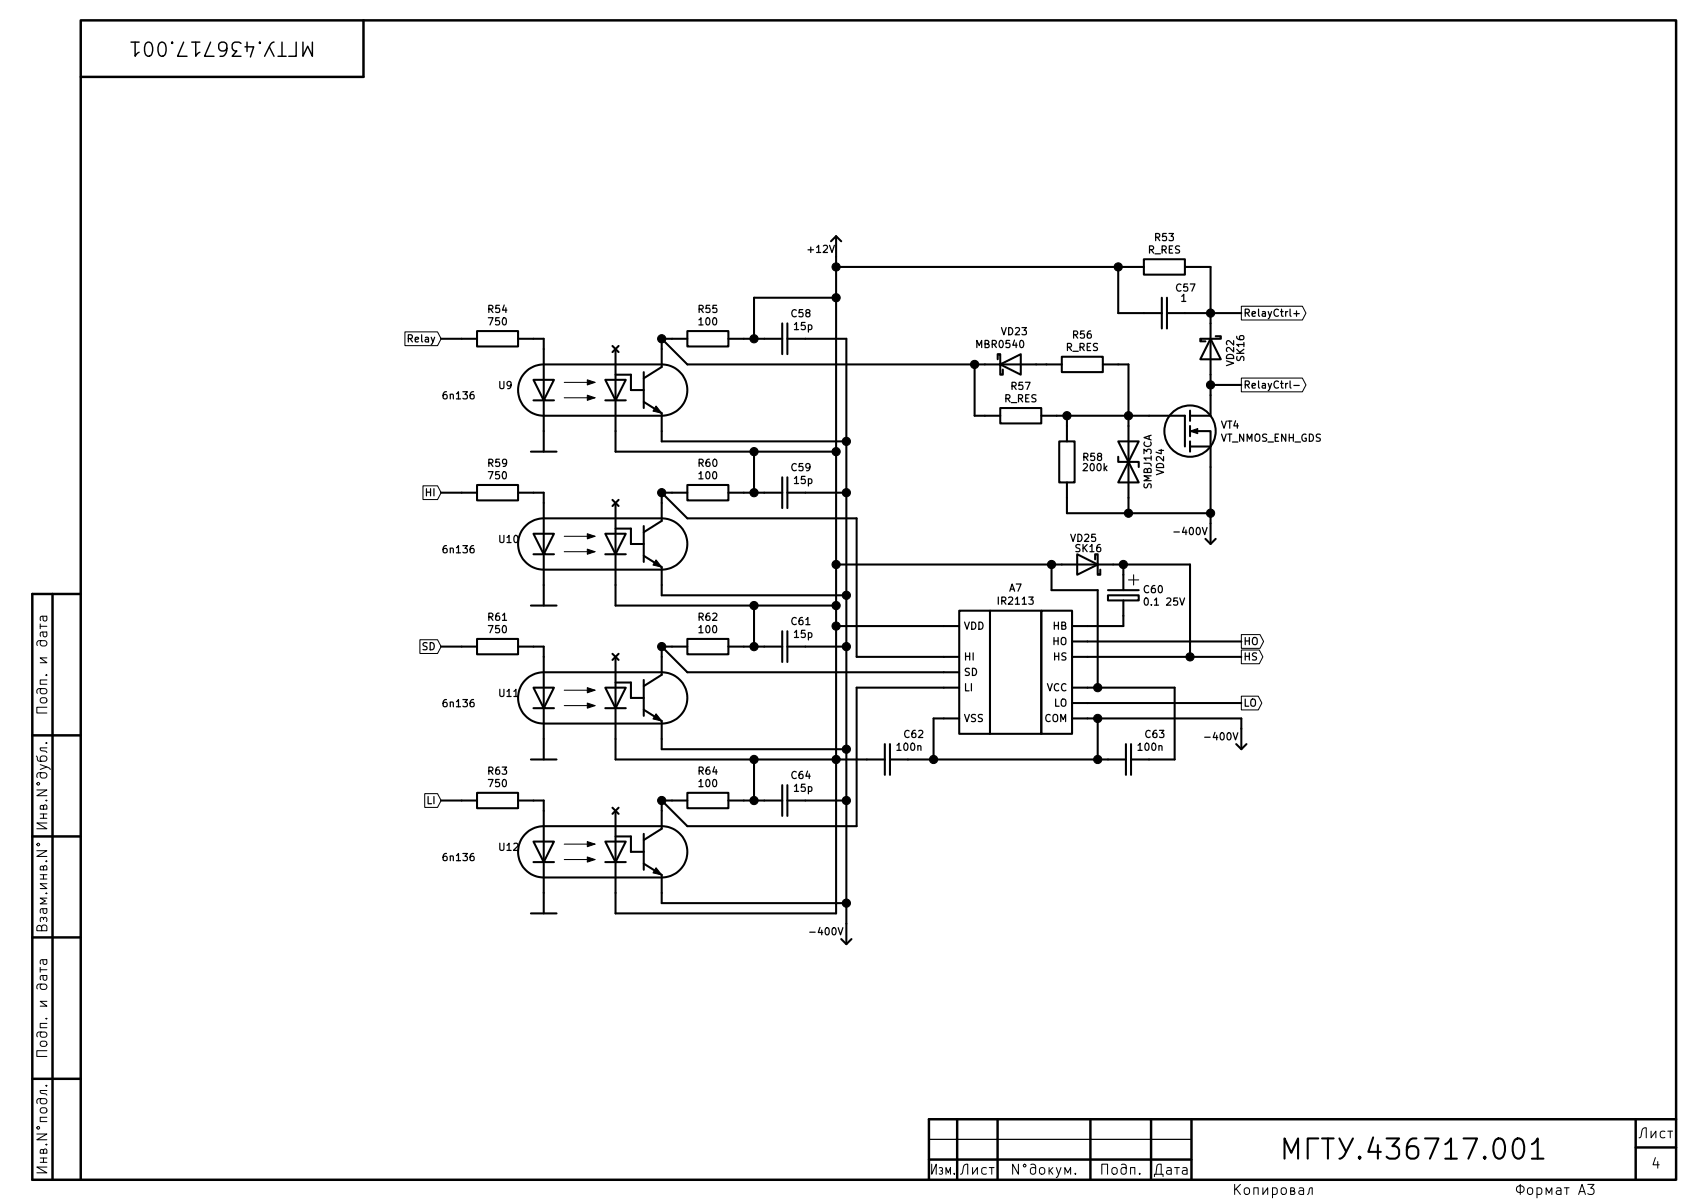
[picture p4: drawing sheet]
EESchema Schematic File Version 4
EELAYER 30 0
EELAYER END
$Descr A3 16535 11693
encoding utf-8
Sheet 4 4
Title ""
Date "03.02.2022"
Rev ""
Comp "МГТУ им. Н.Э. Баумана"
Comment1 "МГТУ.436717.001"
Comment2 "Белкин М.А."
Comment3 "Родин М.В."
Comment4 ""
$EndDescr
$Comp
L GOST_Optopairs:U_DIODE_NPN U?
U 1 1
P 5650 8300
AR Path="/68349456" Ref="U?"  Part="1" 
AR Path="/681D035E/68349456" Ref="U?"  Part="1" 
AR Path="/68312C2F/68349456" Ref="U12"  Part="1" 
F 0 "U12" H 4850 8350 70  0000 L CNN
F 1 "6n136" H 4300 8250 70  0000 L CNN
F 2 "Package_DIP:SMDIP-8_W11.48mm" H 5650 8300 70  0001 C CNN
F 3 "" H 5650 8300 70  0001 C CNN
	1    5650 8300
	1    0    0    -1  
$EndComp
$Comp
L GOST_Power:0 #GND?
U 1 1
P 5300 8900
AR Path="/6834945D" Ref="#GND?"  Part="1" 
AR Path="/681D035E/6834945D" Ref="#GND?"  Part="1" 
AR Path="/68312C2F/6834945D" Ref="#GND011"  Part="1" 
F 0 "#GND011" H 5300 8800 70  0001 C CNN
F 1 "0" H 5300 8700 70  0001 C CNN
F 2 "" H 5300 8900 70  0001 C CNN
F 3 "" H 5300 8900 70  0001 C CNN
	1    5300 8900
	1    0    0    -1  
$EndComp
$Comp
L GOST_Capacitors:C_CAP C?
U 1 1
P 7650 7800
AR Path="/68349463" Ref="C?"  Part="1" 
AR Path="/681D035E/68349463" Ref="C?"  Part="1" 
AR Path="/68312C2F/68349463" Ref="C64"  Part="1" 
F 0 "C64" H 7700 8050 70  0000 L CNN
F 1 "15p" H 7725 7925 70  0000 L CNN
F 2 "Capacitor_SMD:C_0603_1608Metric" H 7650 7800 70  0001 C CNN
F 3 "" H 7650 7800 70  0001 C CNN
	1    7650 7800
	1    0    0    -1  
$EndComp
Wire Wire Line
	6450 8700 6450 8800
$Comp
L GOST_Resistors:R_RES R?
U 1 1
P 6900 7800
AR Path="/6834946A" Ref="R?"  Part="1" 
AR Path="/681D035E/6834946A" Ref="R?"  Part="1" 
AR Path="/68312C2F/6834946A" Ref="R64"  Part="1" 
F 0 "R64" H 6900 8092 70  0000 C CNN
F 1 "100" H 6900 7971 70  0000 C CNN
F 2 "Resistor_SMD:R_2010_5025Metric" H 6900 7800 70  0001 C CNN
F 3 "" H 6900 7800 70  0001 C CNN
	1    6900 7800
	1    0    0    -1  
$EndComp
Wire Wire Line
	6450 7900 6450 7800
Wire Wire Line
	6450 7800 6550 7800
Wire Wire Line
	6000 7400 7350 7400
Wire Wire Line
	7350 7400 7350 7800
Wire Wire Line
	7350 7800 7250 7800
Wire Wire Line
	7350 7800 7450 7800
Connection ~ 7350 7800
Wire Wire Line
	7350 7400 8150 7400
Connection ~ 7350 7400
Wire Wire Line
	7850 7800 8250 7800
Wire Wire Line
	6450 8800 8250 8800
Wire Wire Line
	6450 7800 6700 8050
Connection ~ 6450 7800
Wire Wire Line
	6700 8050 8350 8050
$Comp
L GOST_Optopairs:U_DIODE_NPN U?
U 1 1
P 5650 6800
AR Path="/6834947F" Ref="U?"  Part="1" 
AR Path="/681D035E/6834947F" Ref="U?"  Part="1" 
AR Path="/68312C2F/6834947F" Ref="U11"  Part="1" 
F 0 "U11" H 4850 6850 70  0000 L CNN
F 1 "6n136" H 4300 6750 70  0000 L CNN
F 2 "Package_DIP:SMDIP-8_W11.48mm" H 5650 6800 70  0001 C CNN
F 3 "" H 5650 6800 70  0001 C CNN
	1    5650 6800
	1    0    0    -1  
$EndComp
$Comp
L GOST_Power:0 #GND?
U 1 1
P 5300 7400
AR Path="/68349486" Ref="#GND?"  Part="1" 
AR Path="/681D035E/68349486" Ref="#GND?"  Part="1" 
AR Path="/68312C2F/68349486" Ref="#GND010"  Part="1" 
F 0 "#GND010" H 5300 7300 70  0001 C CNN
F 1 "0" H 5300 7200 70  0001 C CNN
F 2 "" H 5300 7400 70  0001 C CNN
F 3 "" H 5300 7400 70  0001 C CNN
	1    5300 7400
	1    0    0    -1  
$EndComp
$Comp
L GOST_Capacitors:C_CAP C?
U 1 1
P 7650 6300
AR Path="/6834948C" Ref="C?"  Part="1" 
AR Path="/681D035E/6834948C" Ref="C?"  Part="1" 
AR Path="/68312C2F/6834948C" Ref="C61"  Part="1" 
F 0 "C61" H 7700 6550 70  0000 L CNN
F 1 "15p" H 7725 6425 70  0000 L CNN
F 2 "Capacitor_SMD:C_0603_1608Metric" H 7650 6300 70  0001 C CNN
F 3 "" H 7650 6300 70  0001 C CNN
	1    7650 6300
	1    0    0    -1  
$EndComp
Wire Wire Line
	6450 7200 6450 7300
$Comp
L GOST_Resistors:R_RES R?
U 1 1
P 6900 6300
AR Path="/68349493" Ref="R?"  Part="1" 
AR Path="/681D035E/68349493" Ref="R?"  Part="1" 
AR Path="/68312C2F/68349493" Ref="R62"  Part="1" 
F 0 "R62" H 6900 6592 70  0000 C CNN
F 1 "100" H 6900 6471 70  0000 C CNN
F 2 "Resistor_SMD:R_2010_5025Metric" H 6900 6300 70  0001 C CNN
F 3 "" H 6900 6300 70  0001 C CNN
	1    6900 6300
	1    0    0    -1  
$EndComp
Wire Wire Line
	6450 6400 6450 6300
Wire Wire Line
	6450 6300 6550 6300
Wire Wire Line
	6000 5900 7350 5900
Wire Wire Line
	7350 5900 7350 6300
Wire Wire Line
	7350 6300 7250 6300
Wire Wire Line
	7350 6300 7450 6300
Connection ~ 7350 6300
Wire Wire Line
	7350 5900 8150 5900
Connection ~ 7350 5900
Wire Wire Line
	7850 6300 8250 6300
Wire Wire Line
	6450 7300 8250 7300
Wire Wire Line
	6450 6300 6700 6550
Connection ~ 6450 6300
Wire Wire Line
	6700 6550 9200 6550
$Comp
L GOST_Optopairs:U_DIODE_NPN U?
U 1 1
P 5650 5300
AR Path="/683494A8" Ref="U?"  Part="1" 
AR Path="/681D035E/683494A8" Ref="U?"  Part="1" 
AR Path="/68312C2F/683494A8" Ref="U10"  Part="1" 
F 0 "U10" H 4850 5350 70  0000 L CNN
F 1 "6n136" H 4300 5250 70  0000 L CNN
F 2 "Package_DIP:SMDIP-8_W11.48mm" H 5650 5300 70  0001 C CNN
F 3 "" H 5650 5300 70  0001 C CNN
	1    5650 5300
	1    0    0    -1  
$EndComp
$Comp
L GOST_Power:0 #GND?
U 1 1
P 5300 5900
AR Path="/683494AF" Ref="#GND?"  Part="1" 
AR Path="/681D035E/683494AF" Ref="#GND?"  Part="1" 
AR Path="/68312C2F/683494AF" Ref="#GND09"  Part="1" 
F 0 "#GND09" H 5300 5800 70  0001 C CNN
F 1 "0" H 5300 5700 70  0001 C CNN
F 2 "" H 5300 5900 70  0001 C CNN
F 3 "" H 5300 5900 70  0001 C CNN
	1    5300 5900
	1    0    0    -1  
$EndComp
$Comp
L GOST_Capacitors:C_CAP C?
U 1 1
P 7650 4800
AR Path="/683494B5" Ref="C?"  Part="1" 
AR Path="/681D035E/683494B5" Ref="C?"  Part="1" 
AR Path="/68312C2F/683494B5" Ref="C59"  Part="1" 
F 0 "C59" H 7700 5050 70  0000 L CNN
F 1 "15p" H 7725 4925 70  0000 L CNN
F 2 "Capacitor_SMD:C_0603_1608Metric" H 7650 4800 70  0001 C CNN
F 3 "" H 7650 4800 70  0001 C CNN
	1    7650 4800
	1    0    0    -1  
$EndComp
Wire Wire Line
	6450 5700 6450 5800
$Comp
L GOST_Resistors:R_RES R?
U 1 1
P 6900 4800
AR Path="/683494BC" Ref="R?"  Part="1" 
AR Path="/681D035E/683494BC" Ref="R?"  Part="1" 
AR Path="/68312C2F/683494BC" Ref="R60"  Part="1" 
F 0 "R60" H 6900 5092 70  0000 C CNN
F 1 "100" H 6900 4971 70  0000 C CNN
F 2 "Resistor_SMD:R_2010_5025Metric" H 6900 4800 70  0001 C CNN
F 3 "" H 6900 4800 70  0001 C CNN
	1    6900 4800
	1    0    0    -1  
$EndComp
Wire Wire Line
	6450 4900 6450 4800
Wire Wire Line
	6450 4800 6550 4800
Wire Wire Line
	6000 4400 7350 4400
Wire Wire Line
	7350 4400 7350 4800
Wire Wire Line
	7350 4800 7250 4800
Wire Wire Line
	7350 4800 7450 4800
Connection ~ 7350 4800
Wire Wire Line
	7350 4400 8150 4400
Connection ~ 7350 4400
Wire Wire Line
	7850 4800 8250 4800
Wire Wire Line
	6450 5800 8250 5800
Wire Wire Line
	6450 4800 6700 5050
Connection ~ 6450 4800
Wire Wire Line
	6700 5050 8350 5050
Wire Wire Line
	8450 7400 8150 7400
Wire Wire Line
	8150 7400 8150 6100
Wire Wire Line
	8150 5900 8150 5500
Connection ~ 8150 5900
Wire Wire Line
	8250 4800 8250 5800
Wire Wire Line
	8250 6300 8250 5800
Connection ~ 8250 5800
Wire Wire Line
	8250 6300 8250 7300
Connection ~ 8250 6300
Wire Wire Line
	8250 7800 8250 7300
Connection ~ 8250 7300
Wire Wire Line
	8250 7800 8250 8800
Connection ~ 8250 7800
$Comp
L GOST_Resistors:R_RES R?
U 1 1
P 4850 4800
AR Path="/684A3B9E" Ref="R?"  Part="1" 
AR Path="/681D035E/684A3B9E" Ref="R?"  Part="1" 
AR Path="/68312C2F/684A3B9E" Ref="R59"  Part="1" 
F 0 "R59" H 4850 5092 70  0000 C CNN
F 1 "750" H 4850 4971 70  0000 C CNN
F 2 "Resistor_SMD:R_0603_1608Metric" H 4850 4800 70  0001 C CNN
F 3 "" H 4850 4800 70  0001 C CNN
	1    4850 4800
	1    0    0    -1  
$EndComp
Wire Wire Line
	5300 4900 5300 4800
Wire Wire Line
	5300 4800 5200 4800
$Comp
L GOST_Resistors:R_RES R?
U 1 1
P 4850 6300
AR Path="/684AA643" Ref="R?"  Part="1" 
AR Path="/681D035E/684AA643" Ref="R?"  Part="1" 
AR Path="/68312C2F/684AA643" Ref="R61"  Part="1" 
F 0 "R61" H 4850 6592 70  0000 C CNN
F 1 "750" H 4850 6471 70  0000 C CNN
F 2 "Resistor_SMD:R_0603_1608Metric" H 4850 6300 70  0001 C CNN
F 3 "" H 4850 6300 70  0001 C CNN
	1    4850 6300
	1    0    0    -1  
$EndComp
Wire Wire Line
	5300 6400 5300 6300
Wire Wire Line
	5300 6300 5200 6300
$Comp
L GOST_Resistors:R_RES R?
U 1 1
P 4850 7800
AR Path="/684ADE39" Ref="R?"  Part="1" 
AR Path="/681D035E/684ADE39" Ref="R?"  Part="1" 
AR Path="/68312C2F/684ADE39" Ref="R63"  Part="1" 
F 0 "R63" H 4850 8092 70  0000 C CNN
F 1 "750" H 4850 7971 70  0000 C CNN
F 2 "Resistor_SMD:R_0603_1608Metric" H 4850 7800 70  0001 C CNN
F 3 "" H 4850 7800 70  0001 C CNN
	1    4850 7800
	1    0    0    -1  
$EndComp
Wire Wire Line
	5300 7900 5300 7800
Wire Wire Line
	5300 7800 5200 7800
Text GLabel 4300 4800 0    70   Input ~ 0
HI
Text GLabel 4300 6300 0    70   Input ~ 0
SD
Text GLabel 4300 7800 0    70   Input ~ 0
LI
Wire Wire Line
	4300 7800 4500 7800
Wire Wire Line
	4300 6300 4500 6300
Wire Wire Line
	4300 4800 4500 4800
Text GLabel 12100 6850 2    70   Output ~ 0
LO
Text GLabel 12100 6400 2    70   Output ~ 0
HS
Text GLabel 12100 6250 2    70   Output ~ 0
HO
Wire Wire Line
	10600 6850 12100 6850
Wire Wire Line
	11600 6400 12100 6400
Wire Wire Line
	10600 6250 12100 6250
$Comp
L GOST_Drivers:IR2113 A?
U 1 1
P 9900 6550
AR Path="/6846ED1C" Ref="A?"  Part="1" 
AR Path="/68312C2F/6846ED1C" Ref="A7"  Part="1" 
F 0 "A7" H 9900 7376 70  0000 C CNN
F 1 "IR2113" H 9900 7249 70  0000 C CNN
F 2 "Package_SO:SOIC-16W_7.5x10.3mm_P1.27mm" H 9900 7300 70  0001 C CNN
F 3 "" H 9900 7300 70  0001 C CNN
	1    9900 6550
	1    0    0    -1  
$EndComp
Wire Wire Line
	10600 6700 10700 6700
Wire Wire Line
	10700 6700 10700 5750
Wire Wire Line
	10950 5500 10950 5600
Wire Wire Line
	10600 6400 11600 6400
$Comp
L GOST_Capacitors:C_CAP C?
U 1 1
P 11000 7400
AR Path="/6846ED04" Ref="C?"  Part="1" 
AR Path="/68312C2F/6846ED04" Ref="C63"  Part="1" 
F 0 "C63" H 11150 7650 70  0000 L CNN
F 1 "100n" H 11075 7525 70  0000 L CNN
F 2 "Capacitor_SMD:C_0603_1608Metric" H 11000 7400 70  0001 C CNN
F 3 "" H 11000 7400 70  0001 C CNN
	1    11000 7400
	1    0    0    -1  
$EndComp
Wire Wire Line
	10800 7400 10700 7400
Wire Wire Line
	10700 7400 10700 7000
Wire Wire Line
	10700 6700 11450 6700
Wire Wire Line
	11450 6700 11450 7400
Wire Wire Line
	11450 7400 11200 7400
Connection ~ 10700 6700
Wire Wire Line
	11600 6400 11600 5500
Connection ~ 11600 6400
Wire Wire Line
	10950 5500 11600 5500
Wire Wire Line
	10600 6100 10950 6100
Wire Wire Line
	10950 6100 10950 6000
Wire Wire Line
	10700 7400 9100 7400
Wire Wire Line
	9100 7400 9100 7000
Wire Wire Line
	9100 7000 9200 7000
Connection ~ 10700 7400
$Comp
L GOST_Capacitors:C_CAP C?
U 1 1
P 8650 7400
AR Path="/6846ECE9" Ref="C?"  Part="1" 
AR Path="/68312C2F/6846ECE9" Ref="C62"  Part="1" 
F 0 "C62" H 8800 7650 70  0000 L CNN
F 1 "100n" H 8725 7525 70  0000 L CNN
F 2 "Capacitor_SMD:C_0603_1608Metric" H 8650 7400 70  0001 C CNN
F 3 "" H 8650 7400 70  0001 C CNN
	1    8650 7400
	1    0    0    -1  
$EndComp
Wire Wire Line
	9100 7400 8850 7400
Connection ~ 9100 7400
Wire Wire Line
	8150 6100 9200 6100
Wire Wire Line
	10950 5500 10850 5500
Connection ~ 10950 5500
Wire Wire Line
	10350 5500 10250 5500
Wire Wire Line
	10700 5750 10250 5750
Wire Wire Line
	10250 5750 10250 5500
Connection ~ 10250 5500
Wire Wire Line
	10250 5500 8150 5500
Wire Wire Line
	8350 8050 8350 6700
Wire Wire Line
	8350 6700 9200 6700
Wire Wire Line
	8350 5050 8350 6400
Wire Wire Line
	8350 6400 9200 6400
Wire Wire Line
	10600 7000 10700 7000
Connection ~ 10700 7000
Wire Wire Line
	10700 7000 12100 7000
Connection ~ 8150 5500
Wire Wire Line
	8150 5500 8150 4400
Connection ~ 8150 6100
Wire Wire Line
	8150 6100 8150 5900
Connection ~ 8150 7400
$Comp
L GOST_Power:-400V #PWR029
U 1 1
P 12100 7100
F 0 "#PWR029" H 12100 7200 70  0001 C CNN
F 1 "-400V" H 12100 7300 70  0001 C CNN
F 2 "" H 12100 7100 70  0001 C CNN
F 3 "" H 12100 7100 70  0001 C CNN
	1    12100 7100
	1    0    0    -1  
$EndComp
Wire Wire Line
	12100 7100 12100 7000
$Comp
L GOST_Optopairs:U_DIODE_NPN U?
U 1 1
P 5650 3800
AR Path="/68A156D5" Ref="U?"  Part="1" 
AR Path="/681D035E/68A156D5" Ref="U?"  Part="1" 
AR Path="/68312C2F/68A156D5" Ref="U9"  Part="1" 
F 0 "U9" H 4850 3850 70  0000 L CNN
F 1 "6n136" H 4300 3750 70  0000 L CNN
F 2 "Package_DIP:SMDIP-8_W11.48mm" H 5650 3800 70  0001 C CNN
F 3 "" H 5650 3800 70  0001 C CNN
	1    5650 3800
	1    0    0    -1  
$EndComp
$Comp
L GOST_Power:0 #GND?
U 1 1
P 5300 4400
AR Path="/68A156DC" Ref="#GND?"  Part="1" 
AR Path="/681D035E/68A156DC" Ref="#GND?"  Part="1" 
AR Path="/68312C2F/68A156DC" Ref="#GND08"  Part="1" 
F 0 "#GND08" H 5300 4300 70  0001 C CNN
F 1 "0" H 5300 4200 70  0001 C CNN
F 2 "" H 5300 4400 70  0001 C CNN
F 3 "" H 5300 4400 70  0001 C CNN
	1    5300 4400
	1    0    0    -1  
$EndComp
$Comp
L GOST_Capacitors:C_CAP C?
U 1 1
P 7650 3300
AR Path="/68A156E2" Ref="C?"  Part="1" 
AR Path="/681D035E/68A156E2" Ref="C?"  Part="1" 
AR Path="/68312C2F/68A156E2" Ref="C58"  Part="1" 
F 0 "C58" H 7700 3550 70  0000 L CNN
F 1 "15p" H 7725 3425 70  0000 L CNN
F 2 "Capacitor_SMD:C_0603_1608Metric" H 7650 3300 70  0001 C CNN
F 3 "" H 7650 3300 70  0001 C CNN
	1    7650 3300
	1    0    0    -1  
$EndComp
Wire Wire Line
	6450 4200 6450 4300
$Comp
L GOST_Resistors:R_RES R?
U 1 1
P 6900 3300
AR Path="/68A156E9" Ref="R?"  Part="1" 
AR Path="/681D035E/68A156E9" Ref="R?"  Part="1" 
AR Path="/68312C2F/68A156E9" Ref="R55"  Part="1" 
F 0 "R55" H 6900 3592 70  0000 C CNN
F 1 "100" H 6900 3471 70  0000 C CNN
F 2 "Resistor_SMD:R_2010_5025Metric" H 6900 3300 70  0001 C CNN
F 3 "" H 6900 3300 70  0001 C CNN
	1    6900 3300
	1    0    0    -1  
$EndComp
Wire Wire Line
	6450 3400 6450 3300
Wire Wire Line
	6450 3300 6550 3300
Wire Wire Line
	7350 2900 7350 3300
Wire Wire Line
	7350 3300 7250 3300
Wire Wire Line
	7350 3300 7450 3300
Connection ~ 7350 3300
Wire Wire Line
	7350 2900 8150 2900
Wire Wire Line
	7850 3300 8250 3300
Wire Wire Line
	6450 4300 8250 4300
Wire Wire Line
	6450 3300 6700 3550
Connection ~ 6450 3300
Wire Wire Line
	8250 3300 8250 4300
Wire Wire Line
	8250 4800 8250 4300
Connection ~ 8250 4300
$Comp
L GOST_Resistors:R_RES R?
U 1 1
P 4850 3300
AR Path="/68A15703" Ref="R?"  Part="1" 
AR Path="/681D035E/68A15703" Ref="R?"  Part="1" 
AR Path="/68312C2F/68A15703" Ref="R54"  Part="1" 
F 0 "R54" H 4850 3592 70  0000 C CNN
F 1 "750" H 4850 3471 70  0000 C CNN
F 2 "Resistor_SMD:R_0603_1608Metric" H 4850 3300 70  0001 C CNN
F 3 "" H 4850 3300 70  0001 C CNN
	1    4850 3300
	1    0    0    -1  
$EndComp
Wire Wire Line
	5300 3400 5300 3300
Wire Wire Line
	5300 3300 5200 3300
Text GLabel 4300 3300 0    70   Input ~ 0
Relay
Wire Wire Line
	4300 3300 4500 3300
Connection ~ 8150 4400
Connection ~ 8250 4800
Wire Wire Line
	8150 2900 8150 4400
Text GLabel 12100 3750 2    70   Output ~ 0
RelayCtrl-
Text GLabel 12100 3050 2    70   Output ~ 0
RelayCtrl+
Wire Wire Line
	11800 3050 11800 3150
Wire Wire Line
	12100 3750 11800 3750
Wire Wire Line
	11800 3750 11800 3650
$Comp
L GOST_Transistors:VT_NMOS_ENH_GDS VT4
U 1 1
P 11600 4200
F 0 "VT4" H 11895 4264 70  0000 L CNN
F 1 "VT_NMOS_ENH_GDS" H 11895 4137 70  0000 L CNN
F 2 "Package_TO_SOT_THT:TO-220-3_Vertical" H 11600 4200 70  0001 C CNN
F 3 "" H 11600 4200 70  0001 C CNN
	1    11600 4200
	1    0    0    -1  
$EndComp
Wire Wire Line
	11800 5100 11800 5000
Wire Wire Line
	11800 3850 11800 3750
Connection ~ 11800 3750
Wire Wire Line
	9500 4050 9600 4050
Wire Wire Line
	10200 3550 10100 3550
Wire Wire Line
	11000 3550 11000 4050
Wire Wire Line
	10900 3550 11000 3550
Wire Wire Line
	11000 4050 11200 4050
Connection ~ 11000 4050
Wire Wire Line
	10400 4050 11000 4050
Wire Wire Line
	11000 4150 11000 4050
Wire Wire Line
	10400 4050 10300 4050
Connection ~ 10400 4050
Wire Wire Line
	10400 4150 10400 4050
$Comp
L GOST_Resistors:R_RES R?
U 1 1
P 10400 4500
AR Path="/68C7211B" Ref="R?"  Part="1" 
AR Path="/68312C2F/68C7211B" Ref="R58"  Part="1" 
F 0 "R58" V 10350 4750 70  0000 C CNN
F 1 "200k" V 10450 4775 70  0000 C CNN
F 2 "Resistor_SMD:R_1206_3216Metric" H 10400 4500 70  0001 C CNN
F 3 "" H 10400 4500 70  0001 C CNN
	1    10400 4500
	0    1    1    0   
$EndComp
$Comp
L GOST_Resistors:R_RES R?
U 1 1
P 9950 4050
AR Path="/68C72115" Ref="R?"  Part="1" 
AR Path="/68312C2F/68C72115" Ref="R57"  Part="1" 
F 0 "R57" H 9950 4342 70  0000 C CNN
F 1 "R_RES" H 9950 4221 70  0000 C CNN
F 2 "Resistor_SMD:R_1206_3216Metric" H 9950 4050 70  0001 C CNN
F 3 "" H 9950 4050 70  0001 C CNN
	1    9950 4050
	1    0    0    -1  
$EndComp
$Comp
L GOST_Resistors:R_RES R?
U 1 1
P 10550 3550
AR Path="/68C7210F" Ref="R?"  Part="1" 
AR Path="/68312C2F/68C7210F" Ref="R56"  Part="1" 
F 0 "R56" H 10550 3842 70  0000 C CNN
F 1 "R_RES" H 10550 3721 70  0000 C CNN
F 2 "Resistor_SMD:R_1206_3216Metric" H 10550 3550 70  0001 C CNN
F 3 "" H 10550 3550 70  0001 C CNN
	1    10550 3550
	1    0    0    -1  
$EndComp
Wire Wire Line
	6700 3550 9500 3550
Wire Wire Line
	9500 4050 9500 3550
Connection ~ 9500 3550
Wire Wire Line
	9500 3550 9600 3550
Wire Wire Line
	12100 3050 11800 3050
$Comp
L GOST_Resistors:R_RES R?
U 1 1
P 11350 2600
AR Path="/68B67F78" Ref="R?"  Part="1" 
AR Path="/68312C2F/68B67F78" Ref="R53"  Part="1" 
F 0 "R53" H 11350 2892 70  0000 C CNN
F 1 "R_RES" H 11350 2771 70  0000 C CNN
F 2 "Resistor_SMD:R_1206_3216Metric" H 11350 2600 70  0001 C CNN
F 3 "" H 11350 2600 70  0001 C CNN
	1    11350 2600
	1    0    0    -1  
$EndComp
Wire Wire Line
	11000 2600 10900 2600
Wire Wire Line
	10900 3050 11150 3050
Wire Wire Line
	11550 3050 11800 3050
Wire Wire Line
	11800 2600 11700 2600
Wire Wire Line
	11800 3050 11800 2600
Connection ~ 11800 3050
Wire Wire Line
	10900 2600 10900 3050
Wire Wire Line
	8150 2900 8150 2600
Wire Wire Line
	8150 2600 10900 2600
Connection ~ 8150 2900
Connection ~ 10900 2600
$Comp
L GOST_Power:-400V #PWR028
U 1 1
P 11800 5100
F 0 "#PWR028" H 11800 5200 70  0001 C CNN
F 1 "-400V" H 11800 5300 70  0001 C CNN
F 2 "" H 11800 5100 70  0001 C CNN
F 3 "" H 11800 5100 70  0001 C CNN
	1    11800 5100
	1    0    0    -1  
$EndComp
Wire Wire Line
	10400 4850 10400 5000
Wire Wire Line
	10400 5000 11000 5000
Connection ~ 11800 5000
Wire Wire Line
	11800 5000 11800 4550
Wire Wire Line
	11000 5000 11000 4850
Connection ~ 11000 5000
Wire Wire Line
	11000 5000 11800 5000
Wire Wire Line
	6000 4200 6000 4400
Wire Wire Line
	6000 5700 6000 5900
Wire Wire Line
	6000 7400 6000 7200
Wire Wire Line
	8150 7400 8150 8900
Wire Wire Line
	8150 8900 6000 8900
Wire Wire Line
	6000 8900 6000 8700
NoConn ~ 6000 7900
NoConn ~ 6000 6400
NoConn ~ 6000 4900
NoConn ~ 6000 3400
$Comp
L GOST_Power:+12V #PWR?
U 1 1
P 8150 2500
AR Path="/681D035E/6F74D7FA" Ref="#PWR?"  Part="1" 
AR Path="/68312C2F/6F74D7FA" Ref="#PWR027"  Part="1" 
F 0 "#PWR027" H 8150 2400 70  0001 C CNN
F 1 "+12V" H 8150 2300 70  0001 C CNN
F 2 "" H 8150 2500 70  0001 C CNN
F 3 "" H 8150 2500 70  0001 C CNN
	1    8150 2500
	-1   0    0    -1  
$EndComp
Wire Wire Line
	8150 2500 8150 2600
Connection ~ 8150 2600
$Comp
L GOST_Power:-400V #PWR030
U 1 1
P 8250 9000
F 0 "#PWR030" H 8250 9100 70  0001 C CNN
F 1 "-400V" H 8250 9200 70  0001 C CNN
F 2 "" H 8250 9000 70  0001 C CNN
F 3 "" H 8250 9000 70  0001 C CNN
	1    8250 9000
	1    0    0    -1  
$EndComp
Wire Wire Line
	8250 9000 8250 8800
Connection ~ 8250 8800
$Comp
L GOST_Diodes:VD_ZENER_BIDIR VD?
U 1 1
P 11000 4500
AR Path="/633097A6" Ref="VD?"  Part="1" 
AR Path="/68312C2F/633097A6" Ref="VD24"  Part="1" 
F 0 "VD24" H 11000 4817 70  0000 C CNN
F 1 "SMBJ13CA" H 11000 4696 70  0000 C CNN
F 2 "Diode_SMD:D_SMB" H 11000 4500 70  0001 C CNN
F 3 "" H 11000 4500 70  0001 C CNN
	1    11000 4500
	0    1    1    0   
$EndComp
$Comp
L GOST_Diodes:VD_SCHOTTKY VD?
U 1 1
P 9850 3550
AR Path="/634805D4" Ref="VD?"  Part="1" 
AR Path="/68312C2F/634805D4" Ref="VD23"  Part="1" 
F 0 "VD23" H 9950 3875 70  0000 R CNN
F 1 "MBR0540" H 10200 3750 70  0000 R CNN
F 2 "Diode_SMD:D_SOD-123" H 9850 3550 70  0001 C CNN
F 3 "" H 9850 3550 70  0001 C CNN
	1    9850 3550
	-1   0    0    -1  
$EndComp
$Comp
L GOST_Capacitors:C_ELECTR_PLUS C?
U 1 1
P 10950 5800
AR Path="/634A1E4A" Ref="C?"  Part="1" 
AR Path="/68312C2F/634A1E4A" Ref="C60"  Part="1" 
F 0 "C60" V 10889 5985 70  0000 L CNN
F 1 "0.1 25V" V 11010 5985 70  0000 L CNN
F 2 "Capacitor_SMD:CP_Elec_5x5.3" H 10950 5800 70  0001 C CNN
F 3 "" H 10950 5800 70  0001 C CNN
	1    10950 5800
	0    1    1    0   
$EndComp
$Comp
L GOST_Diodes:VD_SCHOTTKY VD?
U 1 1
P 10600 5500
AR Path="/66594F79/634D7D64" Ref="VD?"  Part="1" 
AR Path="/68312C2F/634D7D64" Ref="VD25"  Part="1" 
F 0 "VD25" H 10700 5250 70  0000 R CNN
F 1 "SK16" H 10750 5350 70  0000 R CNN
F 2 "Diode_SMD:D_SMA" H 10600 5500 70  0001 C CNN
F 3 "" H 10600 5500 70  0001 C CNN
	1    10600 5500
	1    0    0    1   
$EndComp
$Comp
L GOST_Diodes:VD_SCHOTTKY VD?
U 1 1
P 11800 3400
AR Path="/66594F79/634E5818" Ref="VD?"  Part="1" 
AR Path="/68312C2F/634E5818" Ref="VD22"  Part="1" 
F 0 "VD22" H 11900 3600 70  0000 R CNN
F 1 "SK16" H 11950 3700 70  0000 R CNN
F 2 "Diode_SMD:D_SMA" H 11800 3400 70  0001 C CNN
F 3 "" H 11800 3400 70  0001 C CNN
	1    11800 3400
	0    1    -1   0   
$EndComp
$Comp
L GOST_Capacitors:C_CAP C?
U 1 1
P 11350 3050
AR Path="/68B67F86" Ref="C?"  Part="1" 
AR Path="/68312C2F/68B67F86" Ref="C57"  Part="1" 
F 0 "C57" H 11450 3300 70  0000 L CNN
F 1 "1" H 11500 3200 70  0000 L CNN
F 2 "Capacitor_SMD:C_0603_1608Metric" H 11350 3050 70  0001 C CNN
F 3 "" H 11350 3050 70  0001 C CNN
	1    11350 3050
	1    0    0    -1  
$EndComp
$EndSCHEMATC
